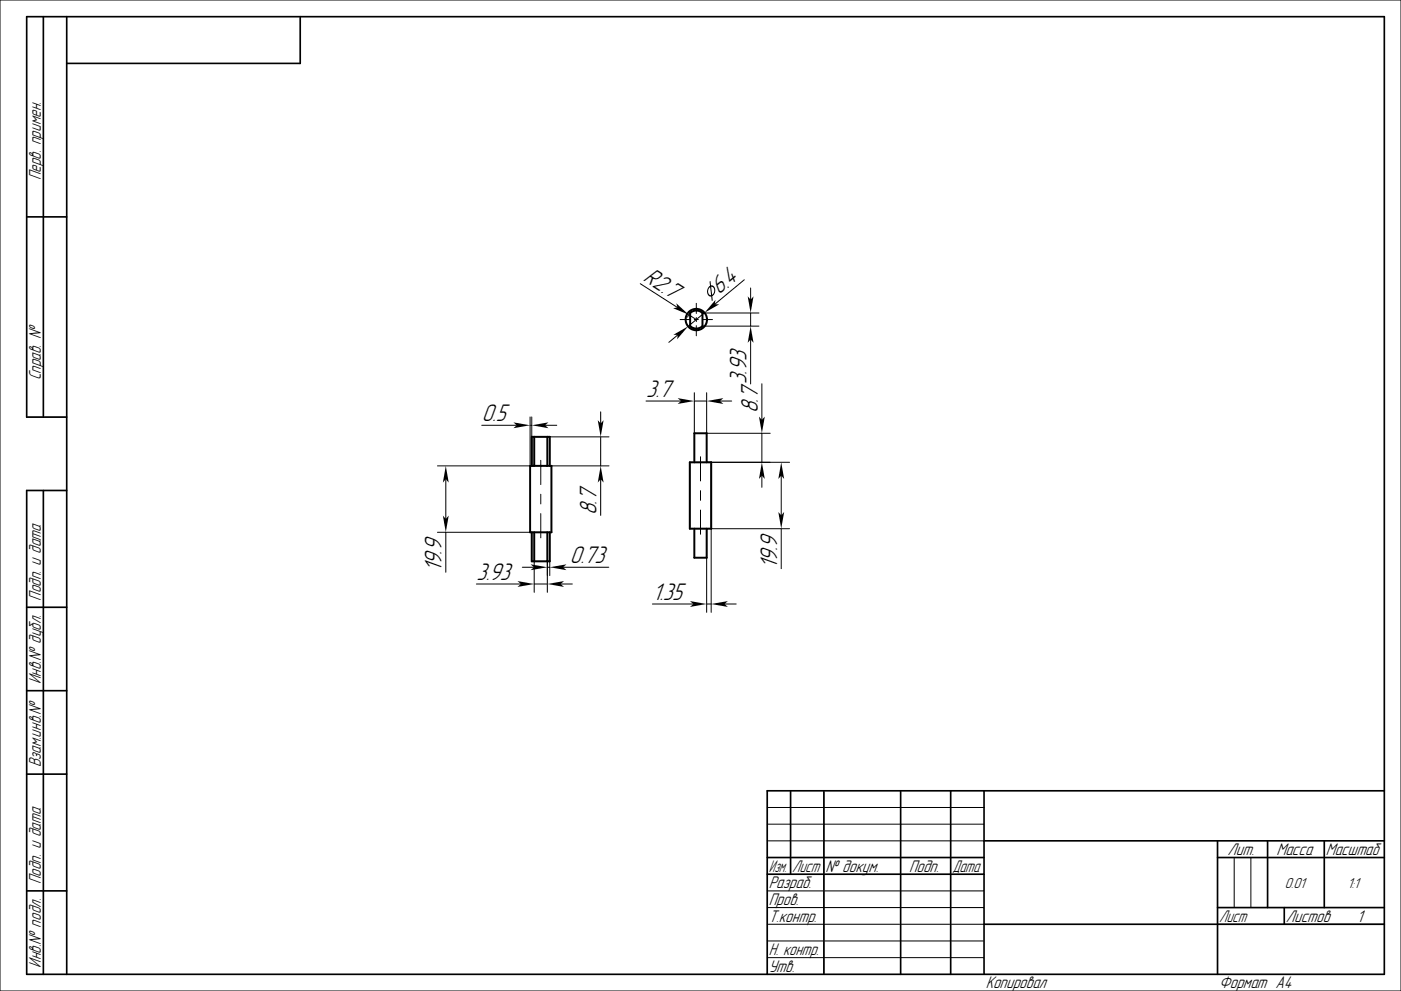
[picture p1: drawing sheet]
<svg xmlns="http://www.w3.org/2000/svg" width="420mm" height="297mm" viewBox="0 0 420 297" stroke-linecap="round" stroke-linejoin="round" font-family="sans-serif">
<g fill="none" stroke="#000" stroke-width=".3">
<path d="M0 0h420v297h-420zM191.9 85l11.2 7.2M203.9 95.8h3M206.5 94.3l2.2 1.5M206.9 93.8l-.8 1.2M208.1 95.8h1.3M208.7 90.9v3M208.7 95.2v1.2M208.7 97.6v3M210.6 95.8h3M210.6 93.8h16.9M210.6 97.7h16.9"/>
<path d="M211.2 93.7l-4.9 4.1M223.1 83.9l-8.8 7.3M225 86.3v3.5M225 93.8v3.9M203.2 100.4l-2.7 2.2M208.1 117.7v12.1M211.9 117.7v12.1h19M225 101.7v13.4M228.4 115v10.9M144.4 127.5h10.5M158.9 125v14.6h-27.8M158.9 127.5h.5"/>
<path d="M159.4 125v14.6M162.1 138v7.2M163.4 127.5h3.5M164.8 130.9h17.8M164.8 139.6h17.8M180.1 123.4v3.5M180.1 130.9v8.7M193.7 120.2h10.5M208.1 120.2h3.8M210 136.9v7.2M211.9 138.6h24.8M215.9 120.2h3.5"/>
<path d="M228.4 129.8v8.8M131.1 159.5h27.8M133.6 143.6v11.9M133.6 159.5v12M162.1 148.1v2.9M162.1 153.9v7.3M180.1 143.6v10.9M210 147v3M210 152.9v7.2M211.9 158.5v25M228.4 142.5v3.5M234.2 142.5v12"/>
<path d="M234.2 158.5v11.9M236.7 158.5h-23.5v25M142.8 175h13.3M156.6 170h3.5M160.1 175h4M160.1 168.2v9.3M164.1 168.2v9.3M164.1 170h.7M164.8 168.2v4.3M168.1 175h3.5M168.8 170h13.7M195.6 181h12.2"/>
<path d="M211.9 181h1.3M217.2 181h3.5M230 252h65M230 242h65M230 247h65M370 257v15M375 257v15M230 277h65M230 267h65M230 272h65M365 277h50M230 282h65"/>
<path d="M230 287h65"/>
</g>
<g fill="none" stroke="#000" stroke-width=".5">
<path d="M13 5v120M20 5v287M90 5v14h-70M8 65h12M20 125h-12v-120h407v287h-407v-145h12M13 147v145M8 182h12M8 207h12M8 232h12M237 237v25M247 237v55M270 237v55"/>
<path d="M285 237v55M295 237v55M415 237h-185v55M230 257h65M295 252h120M365 257h50M365 252v40M380 252v20M397 252v20M8 267h12M230 262h65M295 277h120"/>
<path d="M365 272h50M385 272v5"/>
</g>
<g fill="none" stroke="#000" stroke-width=".6">
<path d="M206.9 93.8a2.7 2.7 0 0 1 3.7 0v3.9a2.7 2.7 0 0 1-3.7 0zM158.9 139.6h6.4v19.9h-6.4zM159.4 139.6v-8.7h5.4v8.7M160.1 130.9v8.7M164.1 130.9v8.7M206.8 138.6h6.4v19.9h-6.4zM208.1 138.6v-8.8h3.8v8.8M159.4 159.5v8.7h5.4v-8.7M160.1 159.5v8.7M164.1 159.5v8.7M208.1 158.5v8.7h3.8v-8.7"/>
<circle cx="208.7" cy="95.8" r="3.2"/>
</g>
<g fill="#000">
<path d="M202.7 90.9l3.8 3.4-4.7-1.9 1.3-.2z" fill-rule="evenodd"/>
<path d="M212.8 84.3l.2 .1 .2 1.1 .8 .3 .4 .9-.2 1.2-.7 .9 .2 1.1-.2 .3-.3-1.3-.8-.3-.4-.9 .1-1.2 .8-.8zM213.2 85.9l.3 2.5 .5-.7 .1-.9-.3-.7zM212.7 86.2l-.3 .6-.1 .8 .3 .7 .6 .2-.3-2.4z" fill-rule="evenodd"/>
<path d="M214.5 89.9l-.2 1.3h1.3l-4.4 2.5z" fill-rule="evenodd"/>
<path d="M224.1 88.8l.9 1 .9-1-.9 5z" fill-rule="evenodd"/>
<path d="M201.9 100.3l4.4-2.5-3.3 3.9 .2-1.3z" fill-rule="evenodd"/>
<path d="M211.9 120.2l5-.9-1 .9 1 .9z" fill-rule="evenodd"/>
<path d="M225 97.7l.9 5-.9-1-.9 1z" fill-rule="evenodd"/>
<path d="M153.9 126.6l5 .9-5 .8 1-.8z" fill-rule="evenodd"/>
<path d="M159.4 127.5l5-.9-1 .9 1 .8z" fill-rule="evenodd"/>
<path d="M179.2 125.9l.9 1 .9-1-.9 5z" fill-rule="evenodd"/>
<path d="M203.2 119.3l4.9 .9-4.9 .9 1-.9z" fill-rule="evenodd"/>
<path d="M227.5 124.9l.9 1 .9-1-.9 4.9z" fill-rule="evenodd"/>
<path d="M132.8 154.5l.8 1 .9-1-.9 5z" fill-rule="evenodd"/>
<path d="M133.6 139.6l.9 5-.9-1-.8 1z" fill-rule="evenodd"/>
<path d="M180.1 139.6l.9 5-.9-1-.9 1z" fill-rule="evenodd"/>
<path d="M228.4 138.6l.9 5-.9-1.1-.9 1.1z" fill-rule="evenodd"/>
<path d="M233.3 153.5l.9 1 .9-1-.9 5z" fill-rule="evenodd"/>
<path d="M234.2 138.6l.9 5-.9-1.1-.9 1.1z" fill-rule="evenodd"/>
<path d="M155.1 174.1l5 .9-5 .9 1-.9z" fill-rule="evenodd"/>
<path d="M159.1 169.1l5 .9-5 .9 1-.9z" fill-rule="evenodd"/>
<path d="M164.1 175l5-.9-1 .9 1 .9z" fill-rule="evenodd"/>
<path d="M164.8 170l5-.9-1 .9 1 .9z" fill-rule="evenodd"/>
<path d="M206.8 180.1l5.1 .9-5.1 .9 1-.9z" fill-rule="evenodd"/>
<path d="M213.2 181l5-.9-1 .9 1 .9z" fill-rule="evenodd"/>
</g>
<g font-size="6.7">
<text x="192.6" y="84" transform="rotate(33 192.6 84)">R2.7</text>
<text x="215.5" y="88.5" transform="rotate(-40 215.5 88.5)">6.4</text>
<text x="193.7" y="118.9">3.7</text>
<text x="223.8" y="115.1" transform="rotate(-90 223.8 115.1)">3.93</text>
<text x="227.2" y="123.8" transform="rotate(-90 227.2 123.8)">8.7</text>
<text x="144.4" y="126.2">0.5</text>
<text x="178.8" y="154.5" transform="rotate(-90 178.8 154.5)">8.7</text>
<text x="132.4" y="171.5" transform="rotate(-90 132.4 171.5)">19.9</text>
<text x="142.8" y="173.8">3.93</text>
<text x="170.8" y="168.8">0.73</text>
<text x="232.9" y="170.4" transform="rotate(-90 232.9 170.4)">19.9</text>
<text x="195.6" y="179.8">1.35</text>
</g>
<g font-size="4.7">
<text x="12.2" y="54" transform="rotate(-90 12.2 54)">Перв. примен.</text>
<text x="12.2" y="114" transform="rotate(-90 12.2 114)">Справ. №</text>
<text x="12.2" y="180" transform="rotate(-90 12.2 180)">Подп. и дата</text>
<text x="12.2" y="205" transform="rotate(-90 12.2 205)">Инв.№ дубл.</text>
<text x="12.2" y="230" transform="rotate(-90 12.2 230)">Взам.инв.№</text>
<text x="368" y="256.2">Лит.</text>
<text x="382.7" y="256.2">Масса</text>
<text x="397.5" y="256.2">Масштаб</text>
<text x="230.5" y="261.3">Изм.</text>
<text x="237.5" y="261.3">Лист</text>
<text x="247.5" y="261.3">№ докум.</text>
<text x="272.5" y="261.3">Подп.</text>
<text x="285.5" y="261.3">Дата</text>
<text x="12.2" y="265" transform="rotate(-90 12.2 265)">Подп. и дата</text>
<text x="230.5" y="266.3">Разраб.</text>
<text x="230.5" y="271.3">Пров.</text>
<text x="230.5" y="276.3">Т.контр.</text>
<text x="365.5" y="276.2">Лист</text>
<text x="385.5" y="276.2">Листов</text>
<text x="406.8" y="276.3">1</text>
<text x="230.5" y="286.3">Н. контр.</text>
<text x="12.2" y="290" transform="rotate(-90 12.2 290)">Инв.№ подл.</text>
<text x="230.5" y="291.3">Утв.</text>
<text x="295.5" y="296.3">Копировал</text>
<text x="365.5" y="296.3">Формат A4</text>
</g>
<g font-size="4">
<text x="385.2" y="266">0.01</text>
<text x="404" y="266">1:1</text>
</g>
</svg>
